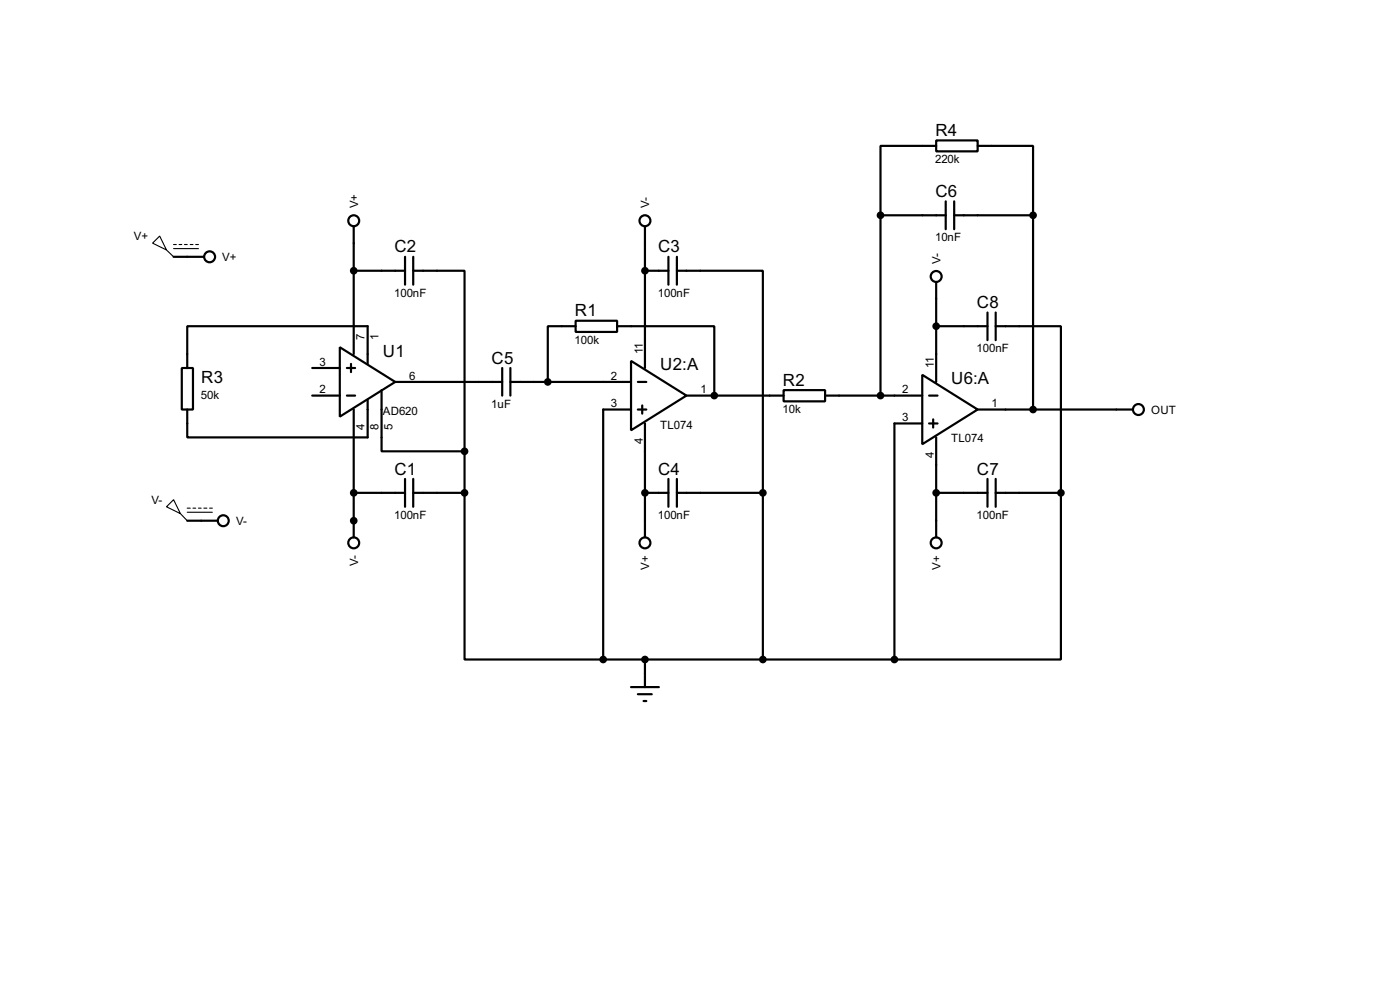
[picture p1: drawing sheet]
<svg xmlns="http://www.w3.org/2000/svg" width="256mm" height="180mm" viewBox="0 0 256 180" stroke-linecap="round" stroke-linejoin="round" font-family="sans-serif">
<g fill="none" stroke="#000" stroke-width=".4">
<path d="M161.3 39.4h12M161.3 39.4v33M171.5 25.7h7.6v2h-7.6zM171.5 26.7h-10.2v12.7M173.3 36.9v5.1M174.8 39.4h14.5M174.8 36.9v5.1M179.1 26.7h10.2v12.7M189.3 39.4v35.6M31.8 47h5.6M64.8 41.5v23.3M64.8 49.6h9.4"/>
<path d="M74.2 47v5.1M75.7 49.6h9.4v33M75.7 47v5.1M105.5 58.7h7.6v2.1h-7.6zM105.5 59.7h-5.1v10.2M113.1 59.7h17.8v12.7M118.2 49.6h4.3M118.2 41.5v25.9M122.5 47v5.1M124 49.6h15.8v40.6M124 47v5.1M171.5 59.7h9.4"/>
<path d="M171.5 51.6v18.3M180.9 57.2v5.1M182.4 59.7h12v30.5M182.4 57.2v5.1M33.3 67.4h2.1v7.6h-2.1zM57.2 72.4h5.1M57.2 67.4h5.1M62.3 63.6l10.1 6.3-10.1 6.4zM63.6 72.4h1.5M63.6 67.4h1.5M64.3 66.6v1.5M64.8 75v23.4"/>
<path d="M67.4 73.2v6.9h-33.1v-5.1M67.4 66.6v-6.9h-33.1v7.7M69.9 71.4v11.2h15.2M72.4 69.9h19.6M92 67.4v5M93.5 69.9h22.1M93.5 67.4v5M115.6 66.1l10.2 6.3-10.2 6.4zM115.6 75h-5.1v45.7M116.9 69.9h1.5M116.9 75h1.5M117.7 74.2v1.5"/>
<path d="M118.2 77.5v20.9M125.8 72.4h17.8M143.6 71.4h7.6v2.1h-7.6zM151.2 72.4h17.8M169 68.6l10.1 6.4-10.1 6.3zM169 77.5h-5.1v43.2M170.2 72.4h1.6M170.2 77.5h1.6M171 76.8v1.5M179.1 75h28.5M34.3 95.3h5.6M64.8 90.2h9.4"/>
<path d="M74.2 87.7v5.1M75.7 90.2h9.4M75.7 87.7v5.1M85.1 90.2v30.5h25.4M85.1 82.6v7.6M118.2 90.2h4.3M122.5 87.7v5.1M124 90.2h15.8M124 87.7v5.1M139.8 90.2v30.5M171.5 90.2h9.4M171.5 80.1v18.3"/>
<path d="M180.9 87.7v5.1M182.4 90.2h12M182.4 87.7v5.1M194.4 90.2v30.5h-30.5M110.5 120.7h53.4M115.6 125.8h5.1M116.9 127.1h2.5M117.9 128.3h.5M118.2 120.7v5.1"/>
<circle cx="38.4" cy="47" r="1"/>
<circle cx="64.8" cy="40.4" r="1"/>
<circle cx="118.1" cy="40.4" r="1"/>
<circle cx="171.5" cy="50.6" r="1"/>
<circle cx="208.5" cy="75" r="1"/>
<circle cx="40.9" cy="95.3" r="1"/>
<circle cx="64.8" cy="99.4" r="1"/>
<circle cx="118.1" cy="99.4" r="1"/>
<circle cx="171.5" cy="99.4" r="1"/>
</g>
<g fill="#000">
<circle cx="118.2" cy="49.6" r=".2"/>
<circle cx="130.9" cy="72.4" r=".2"/>
<circle cx="64.8" cy="95.3" r=".2"/>
<circle cx="118.2" cy="90.2" r=".2"/>
</g>
<g fill="none" stroke="#000" stroke-width=".2">
<path d="M28 44.5l1.3-1.3 1.2 2.6zM30.5 45.8l1.3 1.2M31.8 44.8h.5M31.8 45.5h4.6M32.8 44.8h.5M33.8 44.8h.5M34.9 44.8h.5M35.9 44.8h.5M30.5 92.8l1.3-1.3 1.3 2.5zM33.1 94l1.2 1.3M34.3 93h.6M34.3 93.8h4.6"/>
<path d="M35.4 93h.5M36.4 93h.5M37.4 93h.5M38.4 93h.5"/>
</g>
<g fill="#000" stroke="#000" stroke-width=".4">
<circle cx="161.3" cy="39.4" r=".5"/>
<circle cx="189.2" cy="39.4" r=".5"/>
<circle cx="64.8" cy="49.6" r=".5"/>
<circle cx="118.1" cy="49.6" r=".5"/>
<circle cx="171.5" cy="59.7" r=".5"/>
<circle cx="100.3" cy="69.9" r=".5"/>
<circle cx="130.8" cy="72.4" r=".5"/>
<circle cx="161.3" cy="72.4" r=".5"/>
<circle cx="189.2" cy="75" r=".5"/>
<circle cx="64.8" cy="95.3" r=".5"/>
<circle cx="64.8" cy="90.2" r=".5"/>
<circle cx="85.1" cy="82.6" r=".5"/>
<circle cx="85.1" cy="90.2" r=".5"/>
<circle cx="118.1" cy="90.2" r=".5"/>
<circle cx="139.7" cy="90.2" r=".5"/>
<circle cx="171.5" cy="90.2" r=".5"/>
<circle cx="194.3" cy="90.2" r=".5"/>
<circle cx="110.5" cy="120.7" r=".5"/>
<circle cx="118.1" cy="120.7" r=".5"/>
<circle cx="139.7" cy="120.7" r=".5"/>
<circle cx="163.8" cy="120.7" r=".5"/>
</g>
<g font-size="3.5">
<text x="171.4" y="24.9">R4</text>
<text x="171.4" y="36">C6</text>
<text x="72.3" y="46.2">C2</text>
<text x="120.6" y="46.2">C3</text>
<text x="105.3" y="57.9">R1</text>
<text x="179" y="56.4">C8</text>
<text x="70.2" y="65.3">U1</text>
<text x="36.9" y="70.1">R3</text>
<text x="90.1" y="66.6">C5</text>
<text x="121" y="67.8">U2:A</text>
<text x="143.4" y="70.6">R2</text>
<text x="174.3" y="70.4">U6:A</text>
<text x="72.3" y="86.9">C1</text>
<text x="120.6" y="86.9">C4</text>
<text x="179" y="86.9">C7</text>
</g>
<g font-size="2.4">
<text x="171.3" y="29.9">220k</text>
<text x="65.6" y="38.1" transform="rotate(-90 65.6 38.1)">V+</text>
<text x="119" y="38.1" transform="rotate(-90 119 38.1)">V-</text>
<text x="24.5" y="44">V+</text>
<text x="40.7" y="47.8">V+</text>
<text x="171.3" y="44.1">10nF</text>
<text x="172.3" y="48.3" transform="rotate(-90 172.3 48.3)">V-</text>
<text x="72.2" y="54.3">100nF</text>
<text x="120.5" y="54.3">100nF</text>
<text x="66.8" y="62.3" transform="rotate(-90 66.8 62.3)">7</text>
<text x="69.4" y="62.3" transform="rotate(-90 69.4 62.3)">1</text>
<text x="105.3" y="63">100k</text>
<text x="117.8" y="64.8" transform="rotate(-90 117.8 64.8)">11</text>
<text x="178.9" y="64.5">100nF</text>
<text x="58.6" y="67">3</text>
<text x="58.6" y="72">2</text>
<text x="75" y="69.5">6</text>
<text x="111.9" y="69.5">2</text>
<text x="128.3" y="72">1</text>
<text x="165.3" y="72">2</text>
<text x="171.1" y="67.3" transform="rotate(-90 171.1 67.3)">11</text>
<text x="36.8" y="73">50k</text>
<text x="70.1" y="75.9">AD620</text>
<text x="90" y="74.6">1uF</text>
<text x="111.9" y="74.6">3</text>
<text x="143.4" y="75.7">10k</text>
<text x="165.3" y="77.1">3</text>
<text x="181.7" y="74.6">1</text>
<text x="210.9" y="75.8">OUT</text>
<text x="66.8" y="78.7" transform="rotate(-90 66.8 78.7)">4</text>
<text x="69.3" y="78.7" transform="rotate(-90 69.3 78.7)">8</text>
<text x="71.9" y="78.7" transform="rotate(-90 71.9 78.7)">5</text>
<text x="117.8" y="81.2" transform="rotate(-90 117.8 81.2)">4</text>
<text x="120.9" y="78.5">TL074</text>
<text x="171.1" y="83.8" transform="rotate(-90 171.1 83.8)">4</text>
<text x="174.2" y="81">TL074</text>
<text x="27.7" y="92.3">V-</text>
<text x="72.2" y="95">100nF</text>
<text x="120.5" y="95">100nF</text>
<text x="178.9" y="95">100nF</text>
<text x="43.2" y="96.1">V-</text>
<text x="65.6" y="103.7" transform="rotate(-90 65.6 103.7)">V-</text>
<text x="119" y="104.3" transform="rotate(-90 119 104.3)">V+</text>
<text x="172.3" y="104.3" transform="rotate(-90 172.3 104.3)">V+</text>
</g>
</svg>
